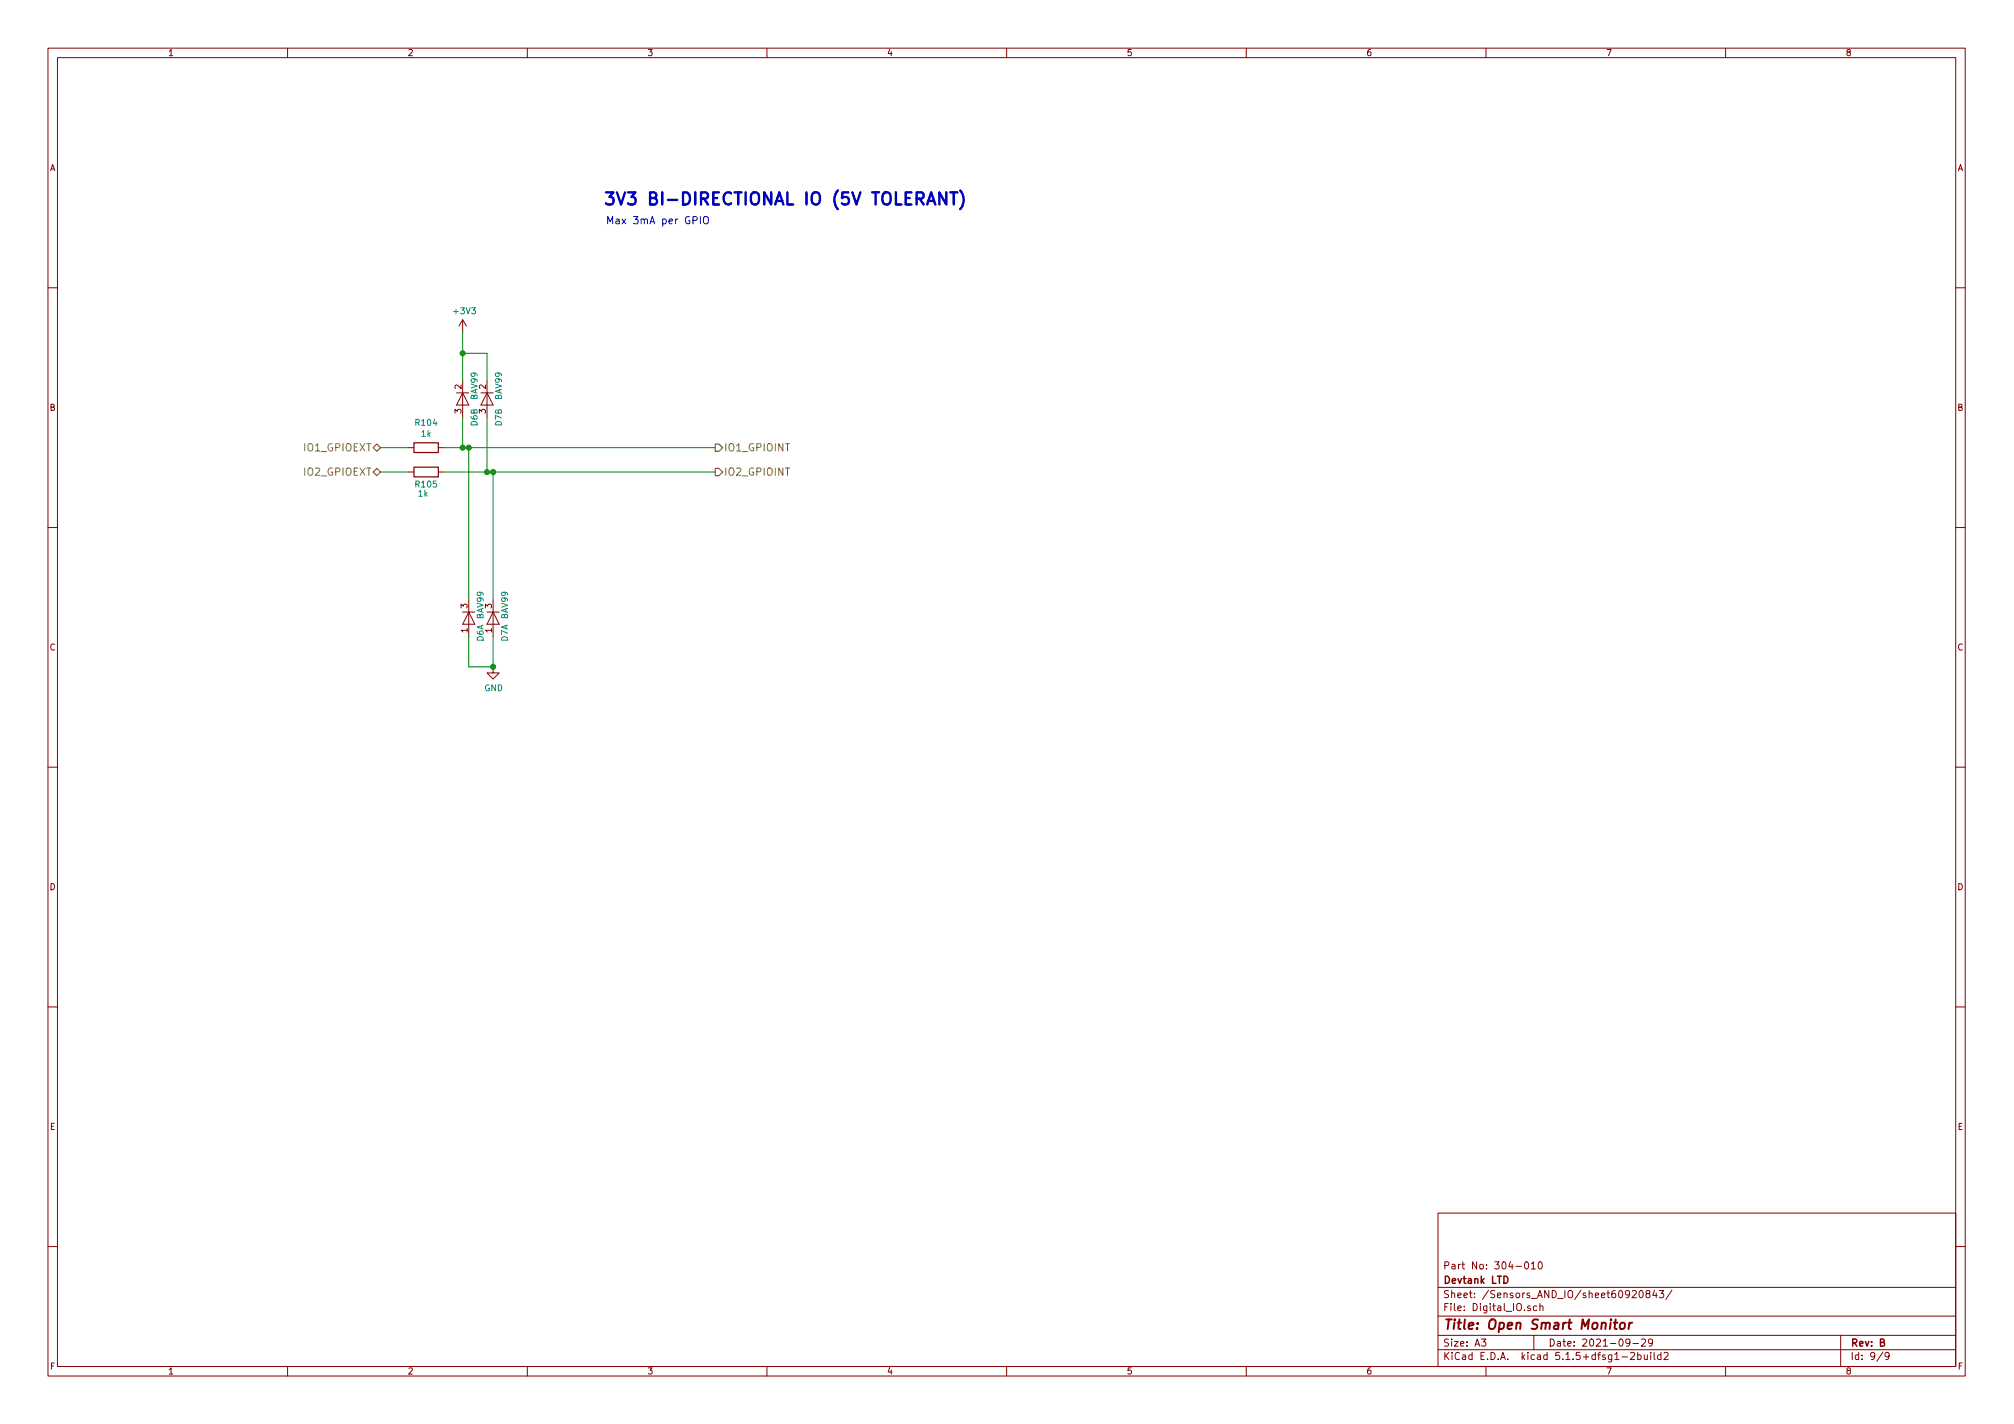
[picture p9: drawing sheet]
<svg xmlns="http://www.w3.org/2000/svg" width="420mm" height="297mm" viewBox="0 0 420 297" stroke-linecap="round" stroke-linejoin="round" font-family="sans-serif">
<g fill="none" stroke="#840000" stroke-width=".21">
<path d="M10 10h400v277h-400zM12 12h396v273.1h-396zM60 10v2M110 10v2M160 10v2M210 10v2M260 10v2M310 10v2M360 10v2M10 60h2M96.5 66.7v2.6M96.5 79.4v7.6"/>
<path d="M96.5 66.7l-.7 1.3M96.5 66.7l.8 1.3M101.6 79.4v7.6M408 60h2M85.1 93.4h1.3M85.1 98.5h1.3M91.4 93.4h1.3M91.4 98.5h1.3M95.2 82h2.6M96.5 82l1.3 2.5h-2.6zM100.3 82h2.6M101.6 82l1.3 2.5h-2.6z"/>
<path d="M10 110h2M408 110h2M96.5 127.7h2.6M97.8 127.7l1.3 2.5h-2.6zM97.8 125.1v7.7M101.6 127.7h2.5M102.9 127.7l1.2 2.5h-2.5zM102.9 139.1v1.3h1.2l-1.2 1.2-1.3-1.2h1.3M102.9 125.1v7.7M10 160h2M408 160h2M10 210h2"/>
<path d="M408 210h2M300 253h108v32.1h-108zM10 260h2M300 278.5h108M300 274.5h108M300 268.5h108M309 279.3h1l-.5 .6 .4 .1v.7l-.2 .1-.7-.1M318.3 263.3l.1-.1a.8 .8 0 0 1 .5 .8 .8 .8 0 0 1-.5 .7 .97 .97 0 0 1-.1-1.4zM319.3 272.5l-.4-.1-.2 .2v.2l.6 .2v.3h-.6M319.5 263.6l.4-.4v1.5M319.5 264.7h.8M320 278.5v3"/>
<path d="M320.6 272.5l-.4-.1-.3 .3 .1 .6 .2 .1 .4-.1M321 263.4l.3-.2a.81 .81 0 0 1 .5 .8 .81 .81 0 0 1-.5 .7l-.3-.1-.1-.5zM321.3 272.5l.2-.1 .3 .1 .1 .9M321.3 271.9v1.5M340 279.9l-.2 .3h-.5l-.1-.3v-.3l.3-.3 .4 .1 .1 .2a1.01 1.01 0 0 1-.4 1.2h-.3M340.5 269.4l.6-.2 .3 .4-1 1.1h1M342.2 269.3l.1-.1a.8 .8 0 0 1 .5 .7 .8 .8 0 0 1-.5 .8 .97 .97 0 0 1-.1-1.4zM342.5 279.5l.5-.2 .3 .2v.2l-.9 1.1h.9M343.7 269.8l-.3-.1v-.3l.3-.2 .4 .1 .1 .2-.1 .3h-.4l-.3 .3v.5l.3 .1 .4-.1 .1-.2v-.3l-.3-.3M344.8 279.9l-.4 .3h-.2l-.3-.3 .1-.5 .4-.1 .3 .2a1.13 1.13 0 0 1-.3 1.2l-.4 .1M345.2 269.1l-.4 1.1h.9M345.5 269.7v1"/>
<path d="M346.2 269.2h.9l-.5 .6 .4 .1v.7l-.2 .1-.6-.1M348.8 269.1l-1.3 2M384 278.5v6.6M408 260h2M60 285.1v1.9M110 285.1v1.9M160 285.1v1.9M210 285.1v1.9M260 285.1v1.9M300 281.5h108M310 285.1v1.9M338.4 283h1.1"/>
<path d="M340.2 282.3l.5-.2 .3 .4-.9 1.1h.9M340.7 280.2h1.1M341.7 282.7l.4-.1 .3 .3-.2 .6h-.5M341.7 282.1v1.5M343 282.6l.1 .9 .3 .1 .3-.1M343.7 282.6v1M344.4 282.1v.2M344.4 282.6v1M345.1 282.1v1.3l.2 .2M346.5 282.7l-.4-.1-.3 .3 .1 .6 .2 .1 .4-.1M346.5 282.1v1.5M347.1 282.3l.6-.2 .3 .4-.9 1.1h.9"/>
<path d="M360 285.1v1.9M392.8 282l-1.3 2M394.1 282.7l-.3 .3h-.4l-.2-.3v-.3l.3-.3h.3l.3 .3a1.01 1.01 0 0 1-.4 1.2h-.3"/>
</g>
<path d="M336.7 275.9h.7M337.1 275.2l-.3 1.7 .1 .2 .4 .1M338.1 276.1l.3-.2 .5 .1 .1 .3-.1 .5a.54 .54 0 0 1-.5 .4 .54 .54 0 0 1-.5-.4zM339.9 275.9l-.1 1.3M340.5 275.9l-.4 .1-.2 .3" fill="none" stroke="#840000" stroke-width=".41"/>
<path d="M313.7 266.2a.75 .75 0 0 1 .9 .8 .75 .75 0 0 1-.9 .7z" fill="none" stroke="#840000" stroke-width=".3"/>
<path d="M86.4 92.4h5v2h-5zM86.4 97.4h5v2.1h-5z" fill="none" stroke="#840000" stroke-width=".25"/>
<path d="M96.5 69.3v10.1M96.5 73.7h5.1v5.7M79.4 98.5h5.7M79.4 93.4h5.7M92.7 98.5h56.5M92.7 93.4h56.5M96.5 87v6.4M97.8 93.4v31.7M101.6 87v11.5M102.9 98.5v26.6M97.8 132.8v6.3h5.1v-6.3" fill="none" stroke="#008400" stroke-width=".21"/>
<path d="M77.9 98.5l.7-.8 .8 .8-.8 .7zM77.9 93.4l.7-.8 .8 .8-.8 .7zM149.2 97.7h.8l.7 .8-.7 .7h-.8zM149.2 92.6h.8l.7 .8-.7 .7h-.8z" fill="none" stroke="#848400" stroke-width=".25"/>
<path d="M146.1 45.2v1.5M146.8 45.4l.3-.2a.53 .53 0 0 1 .7 .5v.5a.51 .51 0 0 1-.5 .5 .51 .51 0 0 1-.5-.5z" fill="none" stroke="#0000c2" stroke-width=".21"/>
<path d="M200.3 39.7a2.9 2.9 0 0 1 0 3.9M197.4 40.1v2.6l-1.4-2.6v2.6M198.2 40.1h1.5M199 40.1v2.6" fill="none" stroke="#0000c2" stroke-width=".51"/>
<g fill="#008400" stroke="#008400" stroke-width=".25">
<circle cx="101.6" cy="98.5" r=".51"/>
<circle cx="96.5" cy="73.7" r=".51"/>
<circle cx="97.8" cy="93.4" r=".51"/>
<circle cx="102.9" cy="98.5" r=".51"/>
<circle cx="96.5" cy="93.4" r=".51"/>
<circle cx="102.9" cy="139.1" r=".51"/>
</g>
<text font-size="3.5" fill="#0000c2" x="125.7" y="42.8">3V3 BI-DIRECTIONAL IO (5V TOLERANT)</text>
<text font-size="2.8" fill="#840000" x="301" y="277.3">Title: Open Smart Monitor</text>
<text font-size="2.1" fill="#0000c2" x="126.4" y="46.8">Max 3mA per GPIO</text>
<g font-size="2.1" fill="#848400">
<text x="63.6" y="94.1">IO1_GPIOEXT</text>
<text x="151" y="94.1">IO1_GPIOINT</text>
<text x="63.6" y="99.2">IO2_GPIOEXT</text>
<text x="151" y="99.2">IO2_GPIOINT</text>
</g>
<g font-size="2.1" fill="#840000">
<text x="301" y="267.8">Devtank LTD</text>
<text x="301" y="264.8">Part No: 304-010</text>
<text x="301" y="273.5">File: Digital_IO.sch</text>
<text x="301" y="270.8">Sheet: /Sensors_AND_IO/sheet60920843/</text>
<text x="301" y="280.9">Size: A3</text>
<text x="323" y="280.9">Date: 2021-09-29</text>
<text x="386" y="280.9">Rev: B</text>
<text x="301" y="283.7">KiCad E.D.A. kicad 5.1.5+dfsg1-2build2</text>
<text x="386" y="283.7">Id: 9/9</text>
</g>
<g font-size="1.8" fill="#840000">
<text x="35" y="11.7">1</text>
<text x="85" y="11.7">2</text>
<text x="135" y="11.7">3</text>
<text x="185" y="11.7">4</text>
<text x="235" y="11.7">5</text>
<text x="285" y="11.7">6</text>
<text x="335" y="11.7">7</text>
<text x="385" y="11.7">8</text>
<text x="10.4" y="35.7">A</text>
<text x="408.4" y="35.7">A</text>
<text x="96.3" y="81.2" transform="rotate(-90 96.3 81.2)">2</text>
<text x="101.3" y="81.2" transform="rotate(-90 101.3 81.2)">2</text>
<text x="10.4" y="85.7">B</text>
<text x="96.3" y="86.2" transform="rotate(-90 96.3 86.2)">3</text>
<text x="101.3" y="86.2" transform="rotate(-90 101.3 86.2)">3</text>
<text x="408.4" y="85.7">B</text>
<text x="97.5" y="132" transform="rotate(-90 97.5 132)">1</text>
<text x="97.5" y="126.9" transform="rotate(-90 97.5 126.9)">3</text>
<text x="102.6" y="132" transform="rotate(-90 102.6 132)">1</text>
<text x="102.6" y="126.9" transform="rotate(-90 102.6 126.9)">3</text>
<text x="10.4" y="135.7">C</text>
<text x="408.4" y="135.7">C</text>
<text x="10.4" y="185.7">D</text>
<text x="408.4" y="185.7">D</text>
<text x="10.4" y="235.7">E</text>
<text x="408.4" y="235.7">E</text>
<text x="10.5" y="285.7">F</text>
<text x="35" y="286.7">1</text>
<text x="85" y="286.7">2</text>
<text x="135" y="286.7">3</text>
<text x="185" y="286.7">4</text>
<text x="235" y="286.7">5</text>
<text x="285" y="286.7">6</text>
<text x="335" y="286.7">7</text>
<text x="385" y="286.7">8</text>
<text x="408.5" y="285.7">F</text>
</g>
<g font-size="1.8" fill="#008484">
<text x="94.8" y="65.5">+3V3</text>
<text x="99.6" y="83.3" transform="rotate(-90 99.6 83.3)">BAV99</text>
<text x="104.7" y="83.3" transform="rotate(-90 104.7 83.3)">BAV99</text>
<text x="86.8" y="88.8">R104</text>
<text x="99.6" y="88.8" transform="rotate(-90 99.6 88.8)">D6B</text>
<text x="104.7" y="88.8" transform="rotate(-90 104.7 88.8)">D7B</text>
<text x="87.9" y="91.1">1k</text>
<text x="86.8" y="101.7">R105</text>
<text x="87.3" y="103.6">1k</text>
<text x="100.9" y="129.1" transform="rotate(-90 100.9 129.1)">BAV99</text>
<text x="106" y="129.1" transform="rotate(-90 106 129.1)">BAV99</text>
<text x="100.9" y="133.8" transform="rotate(-90 100.9 133.8)">D6A</text>
<text x="106" y="133.8" transform="rotate(-90 106 133.8)">D7A</text>
<text x="101" y="144.2">GND</text>
</g>
</svg>
